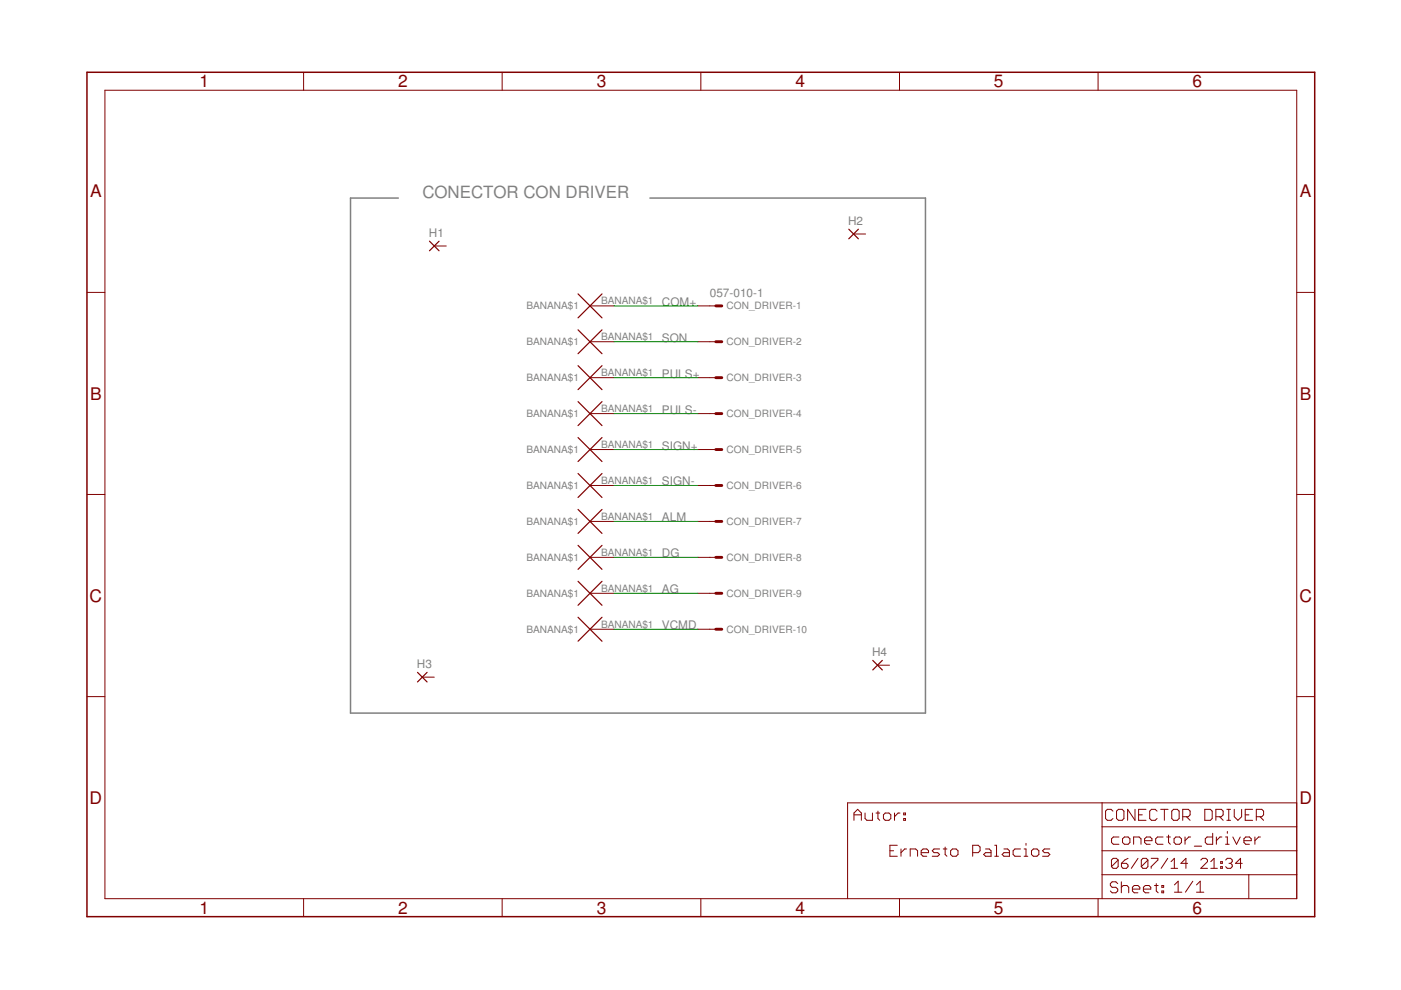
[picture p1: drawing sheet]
<svg xmlns="http://www.w3.org/2000/svg" width="297mm" height="210mm" viewBox="0 0 297 210" stroke-linecap="round" stroke-linejoin="round" font-family="sans-serif">
<path d="M84.5 42h-10.2v109.2h121.9v-109.2h-58.4" fill="none" stroke="#808080" stroke-width=".32"/>
<g fill="none" stroke="#800000" stroke-width=".21">
<path d="M22.2 19.1h252.7v171.4h-252.7zM64.4 15.3v3.8M106.5 15.3v3.8M148.6 15.3v3.8M190.7 15.3v3.8M232.8 15.3v3.8M92.1 52.2h2.5M181 49.6h2.5M18.4 62h3.8M125.1 64.9h5.1M125.1 72.5h5.1M148 64.9h3.8"/>
<path d="M148 72.5h3.8M274.9 62h3.8M125.1 80.1h5.1M125.1 95.3h5.1M125.1 87.7h5.1M148 80.1h3.8M148 95.3h3.8M148 87.7h3.8M18.4 104.8h3.8M125.1 110.6h5.1M125.1 102.9h5.1M125.1 118.2h5.1"/>
<path d="M148 110.6h3.8M148 102.9h3.8M148 118.2h3.8M274.9 104.8h3.8M125.1 133.4h5.1M125.1 125.8h5.1M148 133.4h3.8M148 125.8h3.8M18.4 147.7h3.8M89.5 143.6h2.6M186.1 141h2.5M274.9 147.7h3.8"/>
<path d="M181.1 172.8h1.5M181.1 173.9v-1.5l.7-.8 .8 .8v1.5M183.4 172.4v1.1l.4 .4h1.2v-1.5M185.7 172.4h.8M186.1 172v1.5l.4 .4M187.3 172.8l.4-.4h.8l.4 .4v.7l-.4 .4h-.8l-.4-.4zM189.7 172.4v1.5M190.2 179.2h-1.5v2.3h1.5M190.8 172.4h-.4l-.7 .8M191.6 173.5h.4v.4h-.4zM191.6 172.4h.4v.4h-.4zM200.4 179.6v1.6l.4 .3"/>
<path d="M210.9 179.2h.4v2.3M217.5 178.8v.4M233.7 170.2v20.3M233.7 175.3h41.2M236 172l-.4-.4h-.8l-.4 .4v1.5l.4 .4h.8l.4-.4M236.7 172l.4-.4h.8l.4 .4v1.5l-.4 .4h-.8l-.4-.4zM237.2 177.5h-1.1l-.4 .3v.8l.4 .4h1.1M238 177.8l.4-.3h.8l.4 .3v.8l-.4 .4h-.8l-.4-.4zM240.3 179v-1.5h1.2l.4 .3v1.2M240.6 171.6v2.3l-1.5-2.3v2.3M241.4 172.8h.8M242.7 178.2h1.5v-.4l-.3-.3h-.8l-.4 .3v.8l.4 .4h.8"/>
<path d="M243 171.6h-1.6v2.3h1.6M245.3 172l-.4-.4h-.8l-.3 .4v1.5l.3 .4h.8l.4-.4M246.1 171.6h1.5M246.6 177.5h-1.2l-.4 .3v.8l.4 .4h1.2M246.9 171.6v2.3M247.4 177.5h.7M247.8 177.1v1.5l.3 .4M248.8 171.6h.8l.4 .4v1.5l-.4 .4h-.8l-.4-.4v-1.5zM249.3 177.5h.8l.4 .3v.8l-.4 .4h-.8l-.4-.4v-.8zM250.8 173.2h1.1l.4-.4v-.8l-.4-.4h-1.1v2.3M251.2 177.5v1.5M251.5 173.2l.8 .7"/>
<path d="M252.4 177.5h-.4l-.8 .7M253.2 179.4h1.6M255.4 171.6h1.2l.4 .4v1.5l-.4 .4h-1.2zM257.1 176.7v2.3h-1.2l-.4-.4v-.8l.4-.3h1.2M257.8 173.2h1.2l.3-.4v-.8l-.3-.4h-1.2v2.3M257.9 177.5v1.5M258.6 173.2l.7 .7M259.1 177.5h-.4l-.8 .7M259.8 177.5h.4v1.5M259.8 179h.8M260.1 171.6h.8M260.1 173.9h.8"/>
<path d="M260.2 176.3v.4M260.5 171.6v2.3M261.4 177.5l.8 1.5 .8-1.5M261.7 171.6v1.6l.8 .7 .7-.7v-1.6M263.7 178.2h1.6v-.4l-.4-.3h-.8l-.4 .3v.8l.4 .4h.8M264 172.8h.8M265.6 171.6h-1.6v2.3h1.6M266.1 177.5v1.5M266.4 173.2h1.1l.4-.4v-.8l-.4-.4h-1.1v2.3M267.1 173.2l.8 .7M267.2 177.5h-.4l-.7 .7M274.9 170.2h-95.2v20.3"/>
<path d="M64.4 190.5v3.9M106.5 190.5v3.9M148.6 190.5v3.9M188.7 180.4h.8M190.7 190.5v3.9M191 180v1.5M192.2 180h-.4l-.8 .8M193 181.5v-1.5h1.1l.4 .4v1.1M195.3 180.8h1.6v-.4l-.4-.4h-.8l-.4 .4v.8l.4 .3h.8M199.2 180h-1.2l-.3 .4 .3 .4h.8l.4 .4-.4 .3h-1.1M200 180h.8M201.5 180.4l.4-.4h.8l.4 .4v.8l-.4 .3h-.8l-.4-.3z"/>
<path d="M206.2 180.8h1.2l.4-.4v-.8l-.4-.4h-1.2v2.3M209 180h.7l.4 .4v1.1h-1.1l-.4-.3 .4-.4h1.1M210.9 181.5h.8M212.9 180h.7l.4 .4v1.1h-1.1l-.4-.3 .4-.4h1.1M216.4 180h-1.2l-.4 .4v.8l.4 .3h1.2M217.1 181.5h.8M217.1 180h.4v1.5M218.7 180.4l.4-.4h.8l.4 .4v.8l-.4 .3h-.8l-.4-.3zM222.6 180h-1.2l-.4 .4 .4 .4h.8l.4 .4-.4 .3h-1.2M232.8 190.5v3.9M233.7 180.4h41.2M233.7 185.5h41.2"/>
<path d="M237 187.3l-.4-.3h-.8l-.4 .3v.4l.4 .4h.8l.4 .4v.4l-.4 .4h-.8l-.4-.4M237.1 182.4l-.4-.4h-.7l-.4 .4v1.3M237.1 182.4v1.3l-.4 .4h-.7l-.4-.4M237.1 182.4l-1.5 1.3M237.7 187v2.3M237.7 188.1l.4-.4h.8l.4 .4v1.2M237.8 183h1l.4 .4v.3l-.4 .4h-.7l-.3-.4zM239.2 182l-.7 .4-.7 .6M240.1 188.5h1.6v-.4l-.4-.4h-.8l-.4 .4v.8l.4 .4h.8M241.3 182l-1.4 2.1M242.4 188.5h1.6v-.4l-.4-.4h-.8l-.4 .4v.8l.4 .4h.8M243.4 182.4l-.4-.4h-.7l-.3 .4v1.3"/>
<path d="M243.4 182.4v1.3l-.4 .4h-.7l-.3-.4M243.4 182.4l-1.4 1.3M244.1 182h1.4v.4l-1.4 1.3v.4M244.8 187.7h.8M245.2 187.3v1.6l.4 .4M246.3 187.7h.4v.4h-.4zM246.3 188.9h.4v.4h-.4zM247.6 182l-1.4 2.1M248.3 184.1h1.4M248.3 182.7l.7-.7v2.1M249 187.6l.8-.8v2.4M249 189.2h1.6"/>
<path d="M251.8 183h-1.4l1-1v2.1M252.9 186.8l-1.6 2.4M253.7 189.2h1.5M253.7 187.6l.8-.8v2.4M254.6 182.4l.4-.4h.7l.3 .4v.3l-1.4 1.4h1.4M256.7 184.1h1.4M256.7 182.7l.7-.7v2.1M258.8 183.7h.4v.4h-.4zM258.8 182.7h.4v.3h-.4zM259.9 182.4l.3-.4h.7l.4 .4v.3l-.4 .3M260.6 183h.3M260.9 183l.4 .4v.3l-.4 .4h-.7l-.3-.4"/>
<path d="M263.4 183h-1.4l1-1v2.1M264.8 185.5v5"/>
</g>
<g fill="none" stroke="#800000" stroke-width=".25">
<path d="M91.1 51.1l2 2.1M93.1 51.1l-2 2.1M180 48.6l2 2M182 48.6l-2 2M122.6 62.3l5 5.1M122.6 77.5l5 5.1M122.6 69.9l5 5.1M127.6 62.3l-5 5.1M127.6 77.5l-5 5.1M127.6 69.9l-5 5.1M122.6 92.8l5 5.1M122.6 85.2l5 5"/>
<path d="M127.6 92.8l-5 5.1M127.6 85.2l-5 5M122.6 108l5 5.1M122.6 100.4l5 5.1M122.6 115.6l5 5.1M127.6 108l-5 5.1M127.6 100.4l-5 5.1M127.6 115.6l-5 5.1M122.6 130.9l5 5.1M122.6 123.3l5 5M127.6 130.9l-5 5.1M127.6 123.3l-5 5"/>
<path d="M88.5 142.6l2.1 2M90.6 142.6l-2.1 2M185 140l2.1 2M187.1 140l-2.1 2"/>
</g>
<path d="M151.8 64.9h1.2M151.8 72.5h1.2M151.8 80.1h1.2M151.8 87.7h1.2M151.8 95.3h1.2M151.8 102.9h1.2M151.8 110.6h1.2M151.8 118.2h1.2M151.8 125.8h1.2M151.8 133.4h1.2" fill="none" stroke="#800000" stroke-width=".61"/>
<path d="M18.4 15.3h260.3v179.1h-260.3z" fill="none" stroke="#800000" stroke-width=".32"/>
<path d="M130.2 72.5h17.8M130.2 64.9h17.8M130.2 95.3h17.8M130.2 87.7h17.8M130.2 80.1h17.8M130.2 118.2h17.8M130.2 110.6h17.8M130.2 102.9h17.8M130.2 133.4h17.8M130.2 125.8h17.8" fill="none" stroke="#008000" stroke-width=".21"/>
<g font-size="3.7" fill="#800000">
<text x="42.3" y="18.5">1</text>
<text x="84.4" y="18.5">2</text>
<text x="126.5" y="18.5">3</text>
<text x="168.6" y="18.5">4</text>
<text x="210.7" y="18.5">5</text>
<text x="252.9" y="18.5">6</text>
<text x="19.1" y="41.9">A</text>
<text x="275.6" y="41.9">A</text>
<text x="19.1" y="84.7">B</text>
<text x="275.6" y="84.7">B</text>
<text x="19" y="127.6">C</text>
<text x="275.5" y="127.6">C</text>
<text x="19" y="170.4">D</text>
<text x="275.5" y="170.4">D</text>
<text x="42.3" y="193.7">1</text>
<text x="84.4" y="193.7">2</text>
<text x="126.5" y="193.7">3</text>
<text x="168.6" y="193.7">4</text>
<text x="210.7" y="193.7">5</text>
<text x="252.9" y="193.7">6</text>
</g>
<text font-size="3.6" fill="#808080" x="89.5" y="42">CONECTOR CON DRIVER</text>
<g font-size="2.5" fill="#808080">
<text x="179.8" y="47.8">H2</text>
<text x="90.9" y="50.3">H1</text>
<text x="140.3" y="64.8">COM+</text>
<text x="150.5" y="62.9">057-010-1</text>
<text x="140.3" y="72.5">SON</text>
<text x="140.3" y="80.1">PULS+</text>
<text x="140.3" y="87.7">PULS-</text>
<text x="140.3" y="95.3">SIGN+</text>
<text x="140.3" y="102.9">SIGN-</text>
<text x="140.3" y="110.6">ALM</text>
<text x="140.3" y="118.2">DG</text>
<text x="140.3" y="125.8">AG</text>
<text x="140.3" y="133.4">VCMD</text>
<text x="88.4" y="141.7">H3</text>
<text x="184.9" y="139.2">H4</text>
</g>
<g font-size="2.1" fill="#808080">
<text x="111.6" y="65.6">BANANA$1</text>
<text x="127.4" y="64.5">BANANA$1</text>
<text x="154" y="65.6">CON_DRIVER-1</text>
<text x="111.6" y="73.2">BANANA$1</text>
<text x="127.4" y="72.1">BANANA$1</text>
<text x="154" y="73.2">CON_DRIVER-2</text>
<text x="111.6" y="80.8">BANANA$1</text>
<text x="127.4" y="79.7">BANANA$1</text>
<text x="154" y="80.8">CON_DRIVER-3</text>
<text x="111.6" y="88.5">BANANA$1</text>
<text x="127.4" y="87.3">BANANA$1</text>
<text x="154" y="88.5">CON_DRIVER-4</text>
<text x="127.4" y="95">BANANA$1</text>
<text x="111.6" y="96.1">BANANA$1</text>
<text x="154" y="96.1">CON_DRIVER-5</text>
<text x="111.6" y="103.7">BANANA$1</text>
<text x="127.4" y="102.6">BANANA$1</text>
<text x="154" y="103.7">CON_DRIVER-6</text>
<text x="111.6" y="111.3">BANANA$1</text>
<text x="127.4" y="110.2">BANANA$1</text>
<text x="154" y="111.3">CON_DRIVER-7</text>
<text x="111.6" y="118.9">BANANA$1</text>
<text x="127.4" y="117.8">BANANA$1</text>
<text x="154" y="118.9">CON_DRIVER-8</text>
<text x="127.4" y="125.4">BANANA$1</text>
<text x="111.6" y="126.6">BANANA$1</text>
<text x="154" y="126.6">CON_DRIVER-9</text>
<text x="111.6" y="134.2">BANANA$1</text>
<text x="127.4" y="133.1">BANANA$1</text>
<text x="154" y="134.2">CON_DRIVER-10</text>
</g>
</svg>
